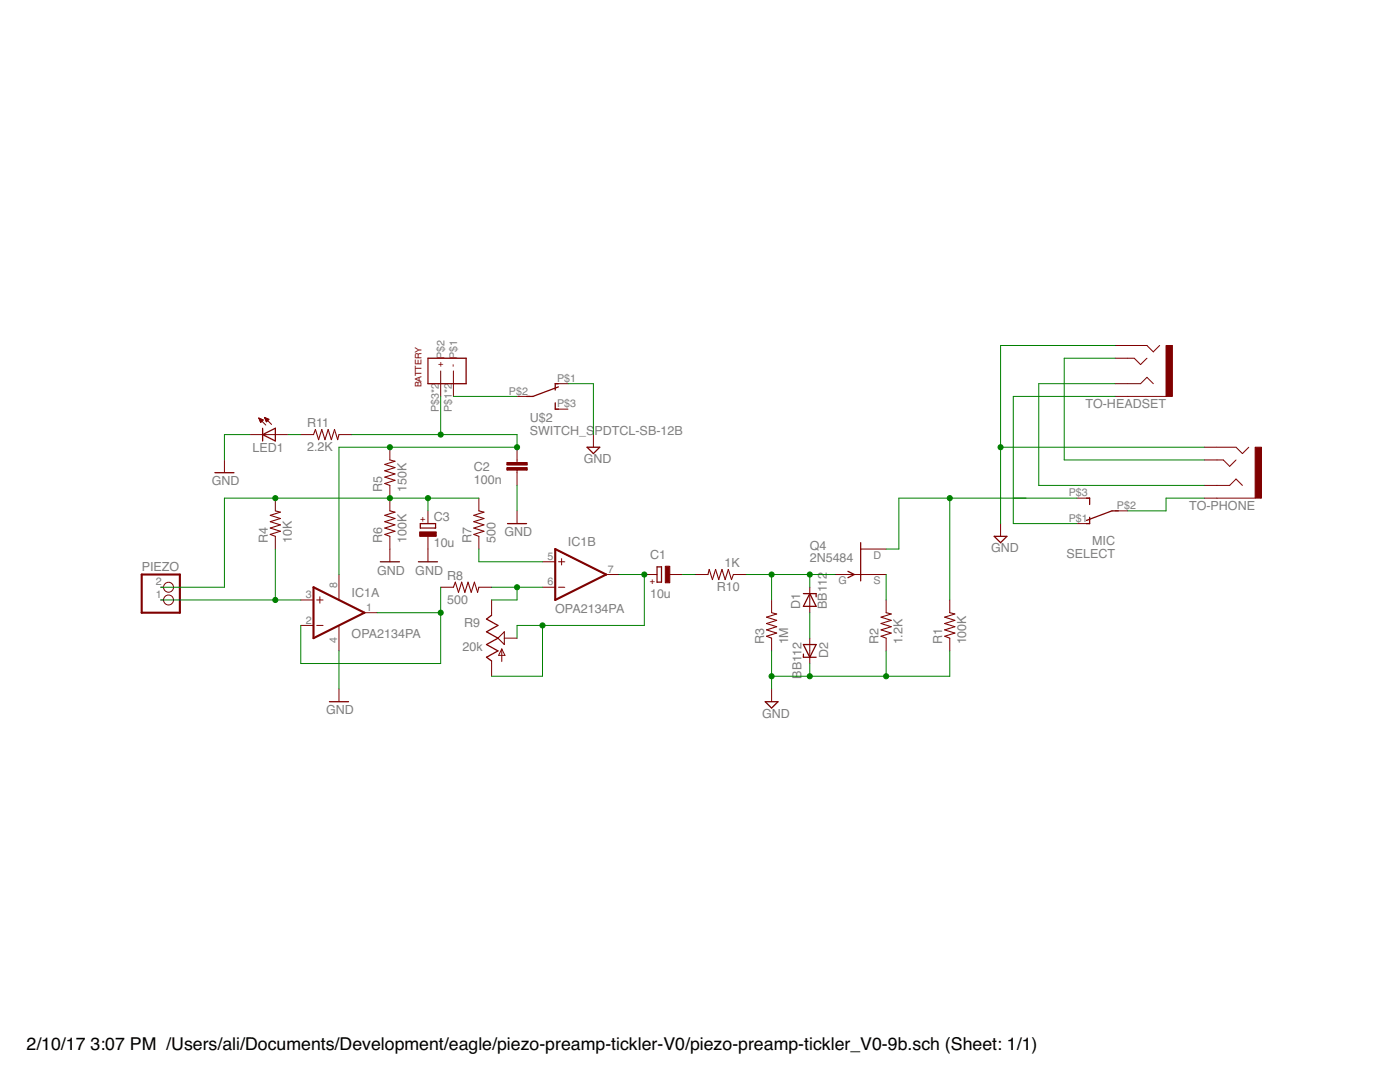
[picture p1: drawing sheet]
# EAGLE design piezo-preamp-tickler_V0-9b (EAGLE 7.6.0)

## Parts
BATTERY  BATTERY-A27  [BATTERY-A27-KEYSTONE-3651]
C1  10u  CPOL-EUTT2D5L  [TT2D5L]
C2  100n  C-EU025-025X050  [C025-025X050]
C3  10u  CPOL-EUTT2D5L  [TT2D5L]
D1  BB112  ZENER-DIODEZD-5  [ZDIO-5]
D2  BB112  ZENER-DIODEZD-5  [ZDIO-5]
IC1  OPA2134PA  [DIL08]
LED1  LED3MM  [LED3MM]
PIEZO  JST_2PIN-THM  [JST-PH-2-THM]
Q4  2N5484  [TO92-]
R1  100K  R-US_0204/7  [0204/7]
R2  1.2K  R-US_0204/7  [0204/7]
R3  1M  R-US_0204/7  [0204/7]
R4  10K  R-US_0204/7  [0204/7]
R5  150K  R-US_0204/7  [0204/7]
R6  100K  R-US_0204/7  [0204/7]
R7  500  R-US_0204/7  [0204/7]
R8  500  R-US_0204/7  [0204/7]
R9  20k  TRIMPOT-BOURNS  [TRIMPOT-BOURNS-3306F]
R10  1K  R-US_0204/7  [0204/7]
R11  2.2K  R-US_0204/7  [0204/7]
SELECT  MIC  SWITCH_SPDTCL-SB-12B  [SWITCH_SPDT_CL-SB-12B]
TO-HEADSET  AUDIO-JACK3LGPADS  [AUDIO-JACK-TRRS-SMD]
TO-PHONE  AUDIO-JACK3LGPADS  [AUDIO-JACK-TRRS-SMD]
U$2  SWITCH_SPDTCL-SB-12B  [SWITCH_SPDT_CL-SB-12B]

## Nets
GND: C2.1 C3.- D2.C IC1.4(A:V-) LED1.K(C) R1.1 R2.1 R3.1 R6.1 TO-HEADSET.RING2 TO-PHONE.RING2 U$2.P$1
N$1: D1.A D2.A
N$2: BATTERY.P$1 BATTERY.P$2 U$2.P$2
N$3: Q4.2(S) R2.2
N$5: IC1.5(B:+IN) R7.1
N$6: C1.+ IC1.7(B:OUT) R9.P$1(IN) R9.P$2(WIPER)
N$7: IC1.6(B:-IN) R8.2 R9.P$3(OUT)
N$8: C3.+ PIEZO.2 R4.2 R5.1 R6.2 R7.2
N$9: IC1.3(A:+IN) PIEZO.1 R4.1
N$10: D1.C Q4.1(G) R3.2 R10.1
N$11: C1.- R10.2
N$12: SELECT.P$1 TO-HEADSET.EARTH
N$13: TO-HEADSET.TIP TO-PHONE.TIP
N$14: IC1.1(A:OUT) IC1.2(A:-IN) R8.1
N$15: TO-HEADSET.RING1 TO-PHONE.RING1
N$16: LED1.A R11.1
N$17: SELECT.P$2 TO-PHONE.EARTH
SELECT: Q4.3(D) R1.2 SELECT.P$3
V9V: BATTERY.P$3 BATTERY.P$4 C2.2 IC1.8(A:V+) R5.2 R11.2
Unconnected: U$2.P$3
